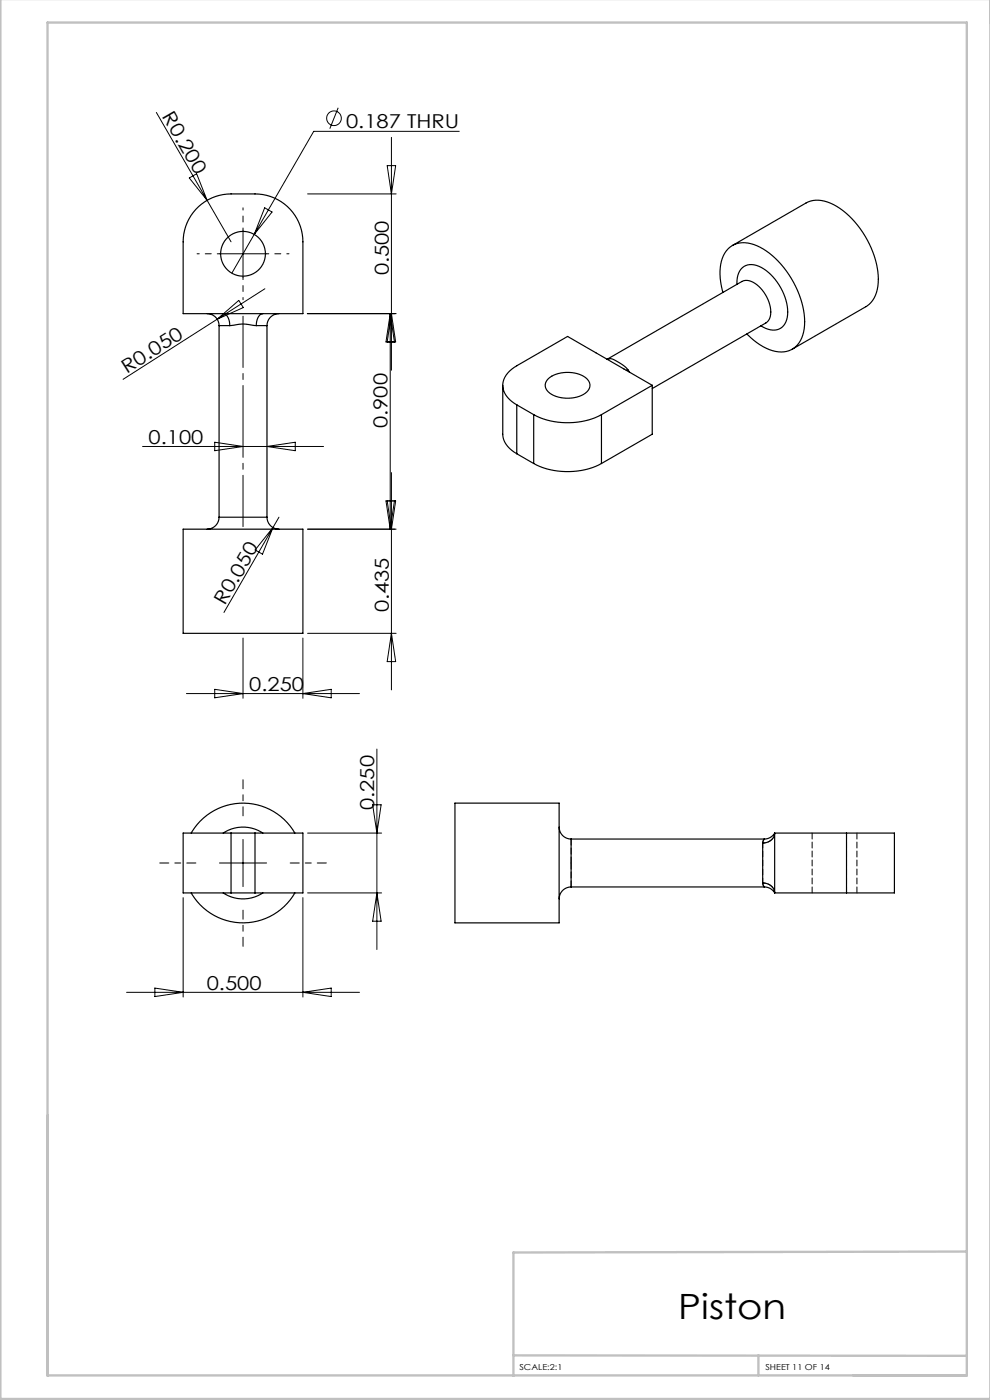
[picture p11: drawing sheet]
<svg xmlns="http://www.w3.org/2000/svg" width="210mm" height="297mm" viewBox="0 0 210 297" stroke-linecap="round" stroke-linejoin="round" font-family="sans-serif">
<g fill="none" stroke="#000" stroke-width=".21">
<path d="M33.2 23.9l10.7 18.6M40.2 37.8l1.5-.9 2.2 5.6zM71.7 22.9l-1.7 4.4M82.1 35.1h1.8l-.9 6zM83 29.1v49.4M97.4 27.9h-30.9l-17.3 30.1M43.9 42.5l5.1 8.8M46.6 53.8h10M51.6 48.8v10M56.1 44.1l1.6 .9-3.8 4.7zM65.3 41.1h18.7M46.1 67.7l4.5-4 1 1.5z"/>
<path d="M56.2 61.3l-30.1 19.2M65.2 66.5h18.8M82.8 66.5v45.8M82.8 66.5l.9 6M82.8 66.5l-.9 6h2l-.9-6-.9 6M30.2 94.7h38.4M45.6 93.8l6 .9-6 .9zM56.6 94.7l6-.9v1.8zM57.9 111.9l-2.2 5.7-1.6-.9zM59.2 109.7l-11.7 20.2M82.1 106.3l.9 6 .9-6h-2l.9 6M83 100.3v46.1"/>
<path d="M83.7 106.3l-.9 6M84 112.3h-18.7M51.6 135.4v12.7M64.3 135.4v12.7M65.3 134.4h18.7M83 134.4l.9 6h-1.8zM39.6 147.1h36.7M45.6 146.2l6 .9-6 .9zM64.3 147.1l6-.9v1.8zM79.9 158.9v42.5M51.6 178.1v10M65.3 176.7h15.6"/>
<path d="M79 170.7h1.8l-.9 6zM38.9 190.4v21.1M46.6 183.1h10M64.3 190.4v21.1M65.3 189.4h15.6M79.9 189.4l.9 6h-1.8zM26.9 210.5h49.4M32.9 209.6l6 .9-6 .9zM64.3 210.5l6-.9v1.8z"/>
<circle cx="70.8" cy="25.1" r="1.56"/>
</g>
<path d="M51.6 67.1v44.6" fill="none" stroke="#000" stroke-width=".21" stroke-dasharray="15.2 1.3 1.3 1.3" stroke-dashoffset="4.4"/>
<path d="M46.6 53.8h-4.8M51.6 48.8v-4.7M51.6 58.8v4.8M56.6 53.8h4.7" fill="none" stroke="#000" stroke-width=".21" stroke-dasharray="15.2 1.3 1.3 1.3" stroke-dashoffset="14.8"/>
<path d="M51.6 173.1v-7.7M41.6 183.1h-7.7M51.6 193.1v7.7M61.6 183.1h7.6" fill="none" stroke="#000" stroke-width=".21" stroke-dasharray="15.2 1.3 1.3 1.3" stroke-dashoffset="13.3"/>
<path d="M.1 -.1v296.9h210M10.1 4.8h195v287h-195zM10.1 236.6v55.3M205.1 265.5l-96.2 .2v26.2M108.9 287.5l96.2 .1M160.9 287.5v4.3" fill="none" stroke="#c0c0c0" stroke-width=".5"/>
<g fill="none" stroke="#000" stroke-width=".25">
<path d="M41.5 44.4a10.2 10.2 0 0 1 7.5-3.3h5.1a10.2 10.2 0 0 1 10.2 10.2v15.2h-25.4v-15.2a10.2 10.2 0 0 1 2.6-6.9zM155.4 52.1l15.6-9a6.8 6.8 0 0 1 7.2 1.1 19.8 19.8 0 0 1 8.1 15.8 6 6 0 0 1-2.6 5.1l-15.6 9M43.9 66.5a2.54 2.54 0 0 1 2.6 2.6M46.5 69.1h2.2M46.5 69.1v40.6M47.3 66.5a2 2 0 0 1 1.4 2.1v.5M48.7 69.1a11.9 11.9 0 0 1 5.7 0M54.4 69.1h2.2M55.8 66.5a2 2 0 0 0-1.4 2.1v.5M56.6 69.1v40.6M59.2 66.5a2.54 2.54 0 0 0-2.6 2.6M129.2 76.1a6.6 6.6 0 0 1 3.7 2l.3 .3"/>
<path d="M129.2 76.1l-.4 .2M129.2 76.1l-.4 .1 28.6-16.5a3.1 3.1 0 0 1 3.5 1 7.1 7.1 0 0 1 2.4 6.8l-.4 .6-.5 .4-24 13.9M133.2 78.4l-.3 .2M133.2 78.4l.3 .6M153.3 62a10.9 10.9 0 0 1 .4-8.3 4.9 4.9 0 0 1 6.2-1.8 17.9 17.9 0 0 1 9.6 10.6 12.5 12.5 0 0 1 .3 9.7 4.9 4.9 0 0 1-6.6 2 13.9 13.9 0 0 1-4.8-3.4M156.3 60.3a3.7 3.7 0 0 1 2.3-4.1 6.5 6.5 0 0 1 5.8 3 10.4 10.4 0 0 1 2.5 8.6 2.97 2.97 0 0 1-4.4 1.9l-1.1-.6M106.6 81.7v10.4a5 5 0 0 0 3 4.2M109.6 85.9l3.6 2.1M109.6 85.9v10.4M109.6 96.3l3.6 2M113.2 88a15.9 15.9 0 0 0 14.4 0M113.2 98.3a15.9 15.9 0 0 0 14.4 0"/>
<path d="M113.2 88v10.3M116.3 80.3a6.7 6.7 0 0 1 8.4 .3 1.98 1.98 0 0 1-.9 3.1 6.8 6.8 0 0 1-7.7-.8 1.78 1.78 0 0 1 .2-2.6zM127.6 88v10.3M138.4 81.7l-18-10.3-10.8 6.2a4.8 4.8 0 0 0-2.9 4.9 5.6 5.6 0 0 0 2.9 3.4M138.4 81.7l-10.8 6.3M138.4 81.7v10.4l-10.8 6.2M38.9 112.3h25.4v22.1h-25.4zM46.5 109.7a2.54 2.54 0 0 1-2.6 2.6M46.5 109.7h10.1M56.6 109.7a2.54 2.54 0 0 0 2.6 2.6M40.6 176.7a12.7 12.7 0 0 1 21.9 0M47.3 176.7a7.6 7.6 0 0 1 8.5 0"/>
<path d="M49 176.7h-10.1v12.7h10.1M49 176.7v12.7M49 176.7h5.1M54.1 176.7h10.2v12.7h-10.2M54.1 176.7v12.7M96.5 170.4h22.1v25.4h-22.1zM118.6 175.5a2.54 2.54 0 0 0 2.5 2.5M121.1 178v10.2M121.1 178h41M161.8 178.8v8.5M162.1 178l-.3 .8M162.1 178h.1"/>
<path d="M164.3 176.8l-.1 .1a2.52 2.52 0 0 1-2.1 1.1M164.3 176.7a2.33 2.33 0 0 1-2.5 2.1M164.3 176.7h15.3M164.3 176.7v12.7M179.6 176.7h10.1v12.7h-10.1M179.6 176.7v12.7M40.6 189.4a12.7 12.7 0 0 0 21.9 0M47.3 189.4a7.6 7.6 0 0 0 8.5 0M49 189.4h5.1M121.1 188.2a2.54 2.54 0 0 0-2.5 2.5M121.1 188.2h41M161.8 187.3a2.38 2.38 0 0 1 2.5 2.1"/>
<path d="M161.8 187.3l.3 .9M162.1 188.2a2.52 2.52 0 0 1 2.2 1.2M164.3 189.4h15.3"/>
<circle cx="51.6" cy="53.8" r="4.7"/>
</g>
<path d="M161.8 178.8v8.5" fill="none" stroke="#000" stroke-width=".21" stroke-dasharray="1.3 .6" stroke-dashoffset=".2"/>
<path d="M162.1 178l-.3 .8M161.8 187.3l.3 .9" fill="none" stroke="#000" stroke-width=".21" stroke-dasharray="1.3 .6" stroke-dashoffset=".5"/>
<path d="M164.3 176.7a2.33 2.33 0 0 1-2.5 2.1M164.3 189.4a2.33 2.33 0 0 0-2.5-2.1" fill="none" stroke="#000" stroke-width=".21" stroke-dasharray="1.3 .6" stroke-dashoffset=".7"/>
<path d="M164.3 176.8v-.1M172.3 176.7v12.7M179.6 176.7v12.7M121.1 183.1v-5.1M121.1 188.2v-5.1M164.3 189.4h.1M181.8 189.4v-12.7" fill="none" stroke="#000" stroke-width=".21" stroke-dasharray="1.3 .6"/>
<text font-size="7.4" x="143.9" y="279.8">Piston</text>
<g font-size="4.1">
<text x="34.3" y="24.7" transform="rotate(60 34.3 24.7)">R0.200</text>
<text x="73.4" y="27.2">0.187 THRU</text>
<text x="82.5" y="58.4" transform="rotate(-90 82.5 58.4)">0.500</text>
<text x="26.9" y="79.3" transform="rotate(-32 26.9 79.3)">R0.050</text>
<text x="31.5" y="94.1">0.100</text>
<text x="82.2" y="90.8" transform="rotate(-90 82.2 90.8)">0.900</text>
<text x="47.7" y="128.5" transform="rotate(-60 47.7 128.5)">R0.050</text>
<text x="82.5" y="129.9" transform="rotate(-90 82.5 129.9)">0.435</text>
<text x="52.9" y="146.6">0.250</text>
<text x="79.4" y="171.8" transform="rotate(-90 79.4 171.8)">0.250</text>
<text x="43.9" y="209.9">0.500</text>
</g>
<g font-size="1.7">
<text x="110.2" y="290.7">SCALE:2:1</text>
<text x="162.4" y="290.6">SHEET 11 OF 14</text>
</g>
</svg>
